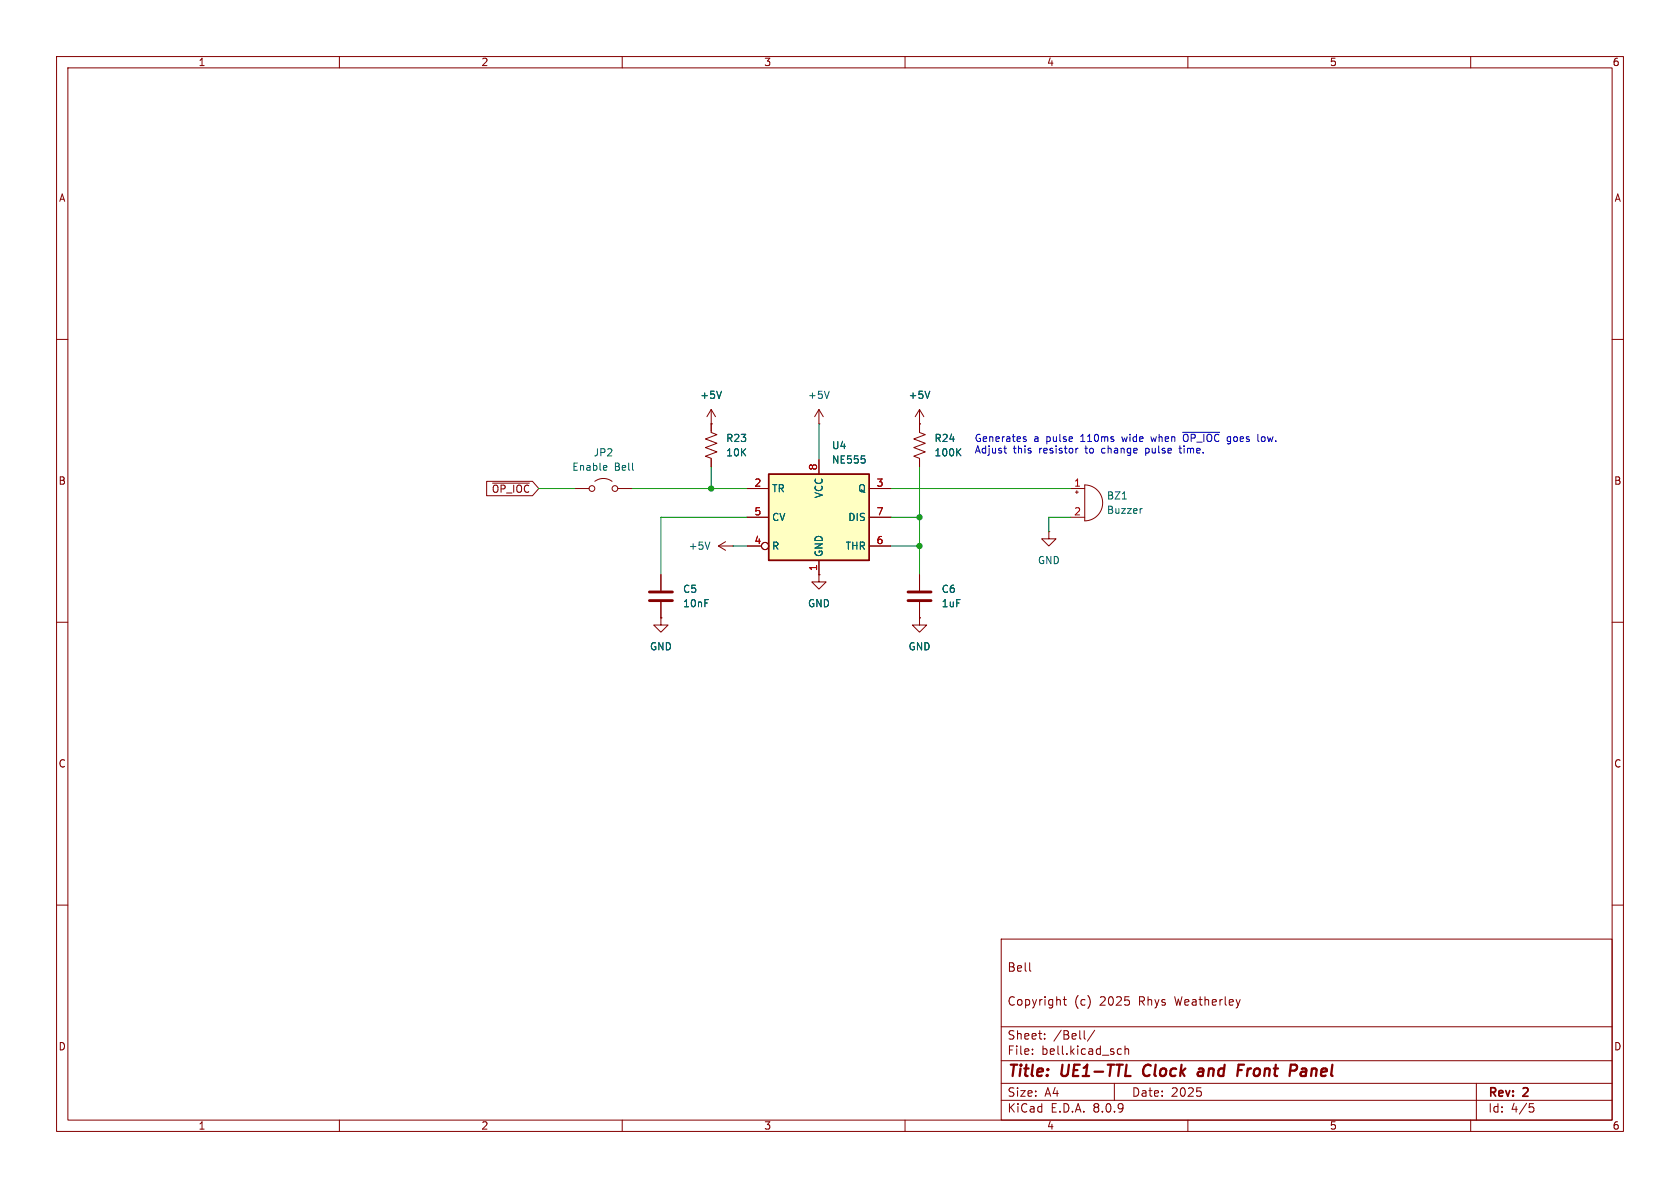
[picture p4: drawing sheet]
<svg xmlns="http://www.w3.org/2000/svg" width="297mm" height="210mm" viewBox="0 0 297 210" stroke-linecap="round" stroke-linejoin="round" font-family="sans-serif">
<g fill="none" stroke="#840000" stroke-width=".18">
<path d="M10 10h277v190h-277zM12 12h273v186h-273zM60 10v2M110 10v2M160 10v2M210 10v2M260 10v2M10 60h2M144.8 74.9h.1M144.8 72.4l-.8 1.3M144.8 72.4v2.5M144.8 72.4l.7 1.3"/>
<path d="M162.6 74.9h.1M162.6 72.4v2.5M162.6 72.4l-.8 1.3M162.6 72.4l.7 1.3M285 60h2M101.6 86.4h2.5M105.2 85.1a2.54 2.54 0 0 1 3 0M109.2 86.4h2.6M189.2 86.4h2.6M189.2 91.4h2.6M190.1 87h.5M190.4 86.7v.5"/>
<path d="M191.8 85.7a3.2 3.2 0 0 1 3.1 3.2 3.2 3.2 0 0 1-3.1 3.2zM10 110h2M116.8 109.2v1.3h1.3l-1.3 1.3-1.2-1.3h1.2M116.8 109.2h.1M116.8 101.6v2.8M116.8 106.4v2.8M144.8 101.6v1.3h1.2l-1.2 1.2-1.3-1.2h1.3M144.8 101.6h.1M162.6 109.2v1.3h1.2l-1.2 1.3-1.3-1.3h1.3M162.6 109.2h.1M162.6 101.6v2.8M162.6 106.4v2.8"/>
<path d="M285 110h2M10 160h2M177 166h108v32h-108zM182 171.5l.2 .2M188 176.7h.5M188.2 176.2v1.3l.3 .2M285 160h2M60 198v2M110 198v2M160 198v2M177 194.5h108M177 191.5h108"/>
<path d="M177 187.5h108M177 181.5h108M182.5 186.3v.1M182.5 185.5v.1M184.7 183.6v.1M184.7 182.8v.1M191.7 182.2v1.3l.2 .2M193.5 182.1l-1.3 2M197 191.5v3M197.7 186.3h.5M197.7 185.5h.5M198.9 185.5l.2-.1 .4 .1v.9"/>
<path d="M198.9 184.9v1.5M210 198v2M211.6 192.3h.7M212.2 192.9l.2 .3-.2 .5M260 198v2M261 191.5v6.5M270.4 195.1h.7M270.5 195.7h.4l.3 .3-.2 .5-.5 .1"/>
<circle cx="104.6" cy="86.4" r=".51"/>
<circle cx="108.7" cy="86.4" r=".51"/>
</g>
<path d="M202.4 188.5a1.27 1.27 0 0 0 0 1.6M211.8 190.1l.2 .1 .6-.1M211.9 189l.2-.1 .6 .1M212.7 189.4h-.6l-.4 .3M219 188.2h.9M230.7 188.9l-.6 .1M230.7 189.4h-.4a.4 .4 0 0 0-.4 .4 .4 .4 0 0 0 .3 .4h.4" fill="none" stroke="#840000" stroke-width=".4"/>
<path d="M146.6 69.2l-.4 1.2M164.4 69.2l-.4 1.2M107.1 82.3l.2 .3-.6 .1M107.2 83.1h-.1M198.4 88.2h.7M201.9 89.9l-.2 .1" fill="none" stroke="#006464" stroke-width=".18"/>
<path d="M114.8 106.2h4.1M114.8 104.6h4.1M160.5 106.2h4.1M160.5 104.6h4.1" fill="none" stroke="#840000" stroke-width=".51"/>
<path d="M135.9 83.8h17.8v15.3h-17.8z" fill="#ffffc2"/>
<path d="M135.9 83.8h17.8v15.3h-17.8z" fill="none" stroke="#840000" stroke-width=".25"/>
<g fill="none" stroke="#840000" stroke-width=".18">
<path d="M125.7 72.4v4.1l1 .3-2 .8 2 .8-2 .7 2 .8-2 .7 1 .4v1.6M125.7 74.9h.1M125.7 72.4l-.7 1.3M125.7 72.4l.8 1.3M162.6 74.9v1.6l1 .3-2.1 .8 2.1 .8-2.1 .7 2.1 .8-2.1 .7 1.1 .4v1.6M162.6 74.9h.1M86 85.1h8.1l1.1 1.3-1.1 1.2h-8.1zM87.1 85.4h6.5M127 96.5h2.5M127 96.5l1.3 .8M128.3 95.8l-1.3 .7M129.5 96.5h.1"/>
<path d="M132.1 86.4h3.8M132.1 96.5h2.5M132.1 91.4h3.8M144.8 81.3v2.5M144.8 99.1v2.5M153.7 86.4h3.8M153.7 96.5h3.8M153.7 91.4h3.8M185.4 94v1.3h1.3l-1.3 1.2-1.3-1.2h1.3M185.4 94h.1M116.8 109.2h.1M116.8 101.6v2.8"/>
<path d="M116.8 106.4v2.8M144.8 101.6h.1M162.6 109.2h.1M162.6 101.6v2.8M162.6 106.4v2.8"/>
<circle cx="135.3" cy="96.5" r=".63"/>
</g>
<path d="M127.5 69.2l-.4 1.2M164.4 69.2l-.4 1.2M169.3 79.9l.6 .7M169.9 79.3l-.8 .7M125.5 95.8l-.4 1.3M152.9 81.2v.5" fill="none" stroke="#006464" stroke-width=".18"/>
<g fill="none" stroke="#0000c2" stroke-width=".18">
<path d="M177.5 79.2h.4M181 77.6l.4 .2v.2h-.4M181 77.3h.4M190.6 79.2l-.4 .3M202.5 79.2v1.3M202.7 79.2l-.2 .1M203.5 77.2l.2 .8M208.4 79.2h.5M208.6 78.8v1.1l.3 .2M209.1 76.4h6.5M209.7 76.8a.43 .43 0 0 0-.5 .4v.4a.43 .43 0 0 0 .5 .4M222.4 77.9l.2 .1"/>
<path d="M223.1 77.3l-.1 .1 .1 .6M177.7 80l.2 .1M202.5 80l.2 .1"/>
</g>
<path d="M144.8 74.9v6.4M95.2 86.4h6.4M111.8 86.4h20.3M125.7 82.6v3.8M129.5 96.5h2.6M132.1 91.4h-15.3v10.2M157.5 86.4h31.7M157.5 91.4h5.1M157.5 96.5h5.1M162.6 82.6v19M189.2 91.4h-3.8v2.6" fill="none" stroke="#009600" stroke-width=".18"/>
<g fill="#009600" stroke="#009600" stroke-width=".18">
<circle cx="162.6" cy="91.4" r=".46"/>
<circle cx="125.7" cy="86.4" r=".46"/>
<circle cx="162.6" cy="96.5" r=".46"/>
</g>
<g font-size="2.8" fill="#840000">
<text x="178" y="190.9">Title:</text>
<text x="187.7" y="190.9">UE1-TTL</text>
<text x="202.9" y="190.9">Clock</text>
<text x="213.4" y="190.9">and</text>
<text x="221.2" y="190.9">Front</text>
<text x="231.2" y="190.9">Panel</text>
</g>
<g font-size="2.1" fill="#840000">
<text x="178" y="172">Bell</text>
<text x="178" y="178">Copyright</text>
<text x="189.9" y="178">(c)</text>
<text x="194.5" y="178">2025</text>
<text x="201.5" y="178">Rhys</text>
<text x="208" y="178">Weatherley</text>
<text x="178" y="184">Sheet:</text>
<text x="186.2" y="184">/Bell/</text>
<text x="178" y="186.7">File:</text>
<text x="184.1" y="186.7">bell.kicad_sch</text>
<text x="178" y="196.9">KiCad</text>
<text x="178" y="194.1">Size:</text>
<text x="184.7" y="194.1">A4</text>
<text x="185.7" y="196.9">E.D.A.</text>
<text x="193.3" y="196.9">8.0.9</text>
<text x="200" y="194.1">Date:</text>
<text x="207" y="194.1">2025</text>
<text x="263" y="194.3">Rev:</text>
<text x="263" y="196.9">Id:</text>
<text x="267.1" y="196.9">4/5</text>
<text x="269.4" y="194.3">2</text>
</g>
<g font-size="1.8" fill="#840000">
<text x="35" y="11.9">1</text>
<text x="85" y="11.9">2</text>
<text x="135" y="11.9">3</text>
<text x="185" y="11.9">4</text>
<text x="235" y="11.9">5</text>
<text x="285" y="11.9">6</text>
<text x="10.3" y="35.9">A</text>
<text x="285.3" y="35.9">A</text>
<text x="10.3" y="85.9">B</text>
<text x="86.8" y="87.3">~{OP_IOC}</text>
<text x="285.3" y="85.9">B</text>
<text x="10.3" y="135.9">C</text>
<text x="285.3" y="135.9">C</text>
<text x="10.3" y="185.9">D</text>
<text x="285.3" y="185.9">D</text>
<text x="35" y="199.9">1</text>
<text x="85" y="199.9">2</text>
<text x="135" y="199.9">3</text>
<text x="185" y="199.9">4</text>
<text x="235" y="199.9">5</text>
<text x="285" y="199.9">6</text>
</g>
<g font-size="1.8" fill="#006464">
<text x="123.7" y="70.7">+5V</text>
<text x="142.7" y="70.7">+5V</text>
<text x="160.5" y="70.7">+5V</text>
<text x="101.1" y="83.4">Enable</text>
<text x="104.9" y="80.9">JP2</text>
<text x="108.6" y="83.4">Bell</text>
<text x="128.3" y="78.3">R23</text>
<text x="128.3" y="80.9">10K</text>
<text x="147" y="79.6">U4</text>
<text x="147" y="82.1">NE555</text>
<text x="165.1" y="80.9">100K</text>
<text x="165.1" y="78.3">R24</text>
<text x="136.4" y="87.2">TR</text>
<text x="145.6" y="88.2" transform="rotate(-90 145.6 88.2)">VCC</text>
<text x="151.6" y="87.2">Q</text>
<text x="195.6" y="88.5">BZ1</text>
<text x="136.4" y="92.3">CV</text>
<text x="149.9" y="92.3">DIS</text>
<text x="195.6" y="91">Buzzer</text>
<text x="121.6" y="97.4">+5V</text>
<text x="136.4" y="97.4">R</text>
<text x="145.6" y="98.6" transform="rotate(-90 145.6 98.6)">GND</text>
<text x="149.4" y="97.4">THR</text>
<text x="183.4" y="99.9">GND</text>
<text x="120.7" y="105">C5</text>
<text x="120.7" y="107.5">10nF</text>
<text x="142.7" y="107.5">GND</text>
<text x="166.4" y="105">C6</text>
<text x="166.4" y="107.5">1uF</text>
<text x="114.8" y="115.2">GND</text>
<text x="160.5" y="115.2">GND</text>
</g>
<g font-size="1.8" fill="#a90000">
<text x="144.5" y="83.3" transform="rotate(-90 144.5 83.3)">8</text>
<text x="133.3" y="86.1">2</text>
<text x="154.9" y="86.1">3</text>
<text x="189.8" y="86.1">1</text>
<text x="133.3" y="91.2">5</text>
<text x="154.9" y="91.2">7</text>
<text x="189.8" y="91.2">2</text>
<text x="133.3" y="96.3">4</text>
<text x="144.5" y="101" transform="rotate(-90 144.5 101)">1</text>
<text x="154.9" y="96.3">6</text>
</g>
<g font-size="1.8" fill="#0000c2">
<text x="172.2" y="78.3">Generates</text>
<text x="172.2" y="80.4">Adjust</text>
<text x="179.1" y="80.4">this</text>
<text x="182.8" y="78.3">a</text>
<text x="183.8" y="80.4">resistor</text>
<text x="185.1" y="78.3">pulse</text>
<text x="191.3" y="78.3">110ms</text>
<text x="192.2" y="80.4">to</text>
<text x="195.2" y="80.4">change</text>
<text x="198.8" y="78.3">wide</text>
<text x="203.2" y="80.4">pulse</text>
<text x="204.2" y="78.3">when</text>
<text x="209.4" y="80.4">time.</text>
<text x="210.1" y="78.3">~{OP_IOC}</text>
<text x="218" y="78.3">goes</text>
<text x="223.6" y="78.3">low.</text>
</g>
</svg>
